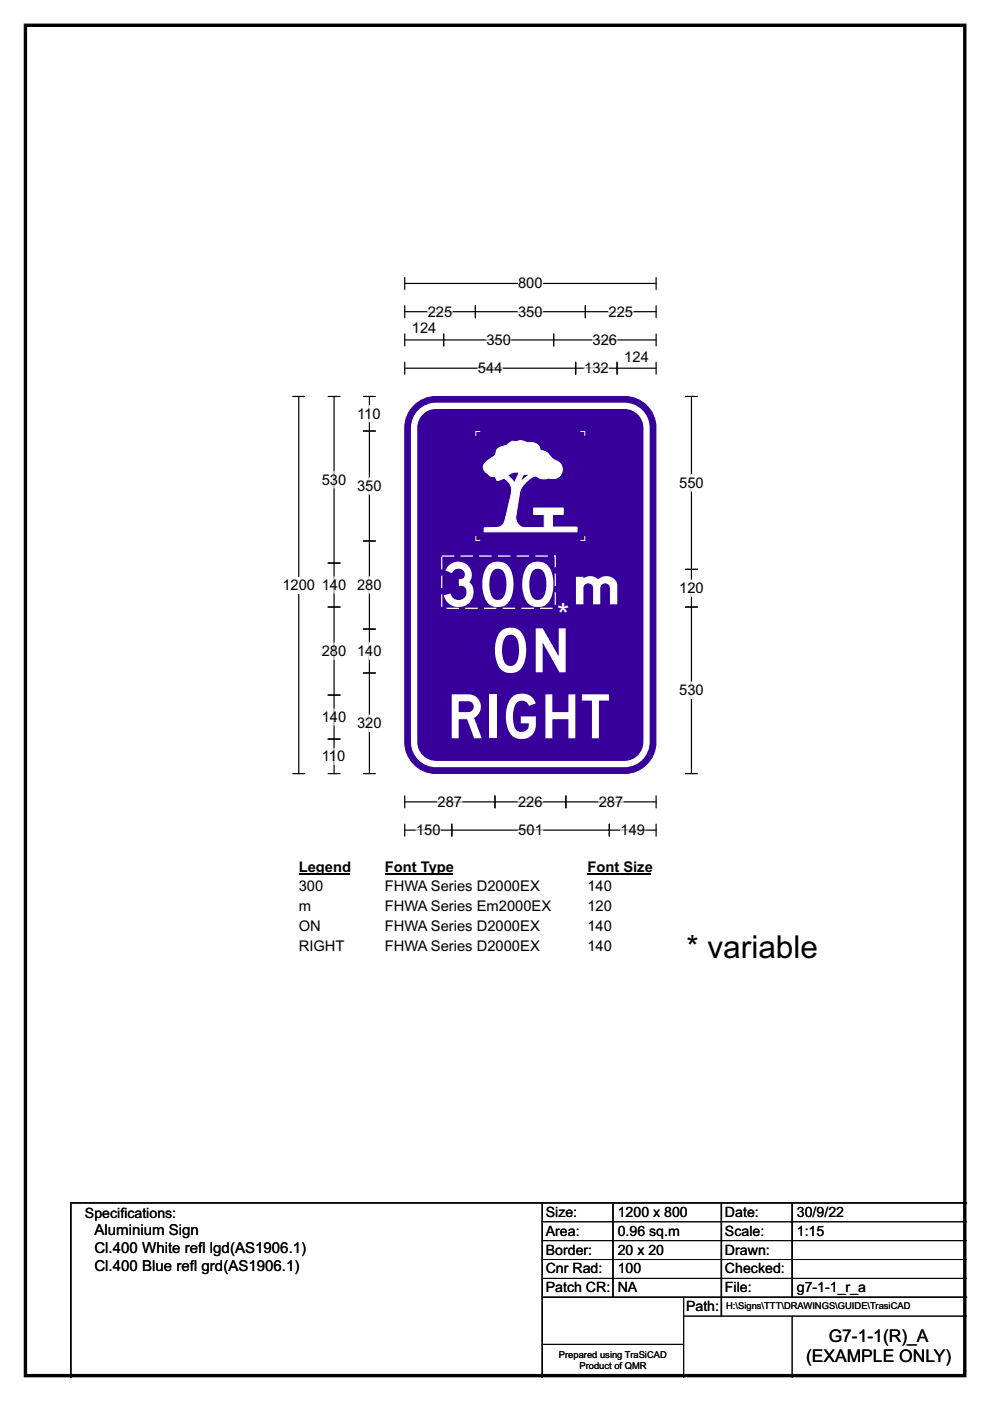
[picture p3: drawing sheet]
<svg xmlns="http://www.w3.org/2000/svg" width="210mm" height="297mm" viewBox="0 0 210 297" stroke-linecap="round" stroke-linejoin="round" font-family="sans-serif">
<path d="M5.4 5.4h199.2v286.3h-199.2z" fill="none" stroke="#000" stroke-width=".72"/>
<path d="M85.8 58.8v2.6M139.2 58.8v2.6M85.8 60.1h53.4" fill="none" stroke="#000" stroke-width=".25"/>
<path d="M109.9 58.4h5.2v3.5h-5.2z" fill="#fff"/>
<g fill="none" stroke="#000" stroke-width=".25">
<path d="M85.8 66.1h53.4M85.8 64.8v2.6M85.8 70.8v2.5M85.8 76.8v2.5M85.8 72.1h53.4M85.8 78.1h53.4M94.1 70.8v2.5M100.8 64.8v2.6M117.4 70.8v2.5M122.1 76.8v2.5M124.2 64.8v2.6M130.9 76.8v2.5"/>
<path d="M139.2 70.8v2.5M139.2 76.8v2.5M139.2 64.8v2.6M62.1 84.1h2.5M63.4 84.1v79.9M62.1 164h2.5M85.8 168.7v2.6M85.8 174.7v2.6M85.8 170h53.4M85.8 176h53.4M95.8 174.7v2.6M105 168.7v2.6"/>
<path d="M120 168.7v2.6M129.2 174.7v2.6M139.2 168.7v2.6M139.2 174.7v2.6"/>
</g>
<g fill="none" stroke="#fff" stroke-width=".25">
<path d="M90.7 66.1h5.2M101.4 78.1h5.2M103.2 72.1h5.2M109.9 66.1h5.2M123.9 78.1h5.2M125.7 72.1h5.2M129.1 66.1h5.2M88.2 176h5.2M92.8 170h5.2M109.9 170h5.2M109.9 176h5.2M127 170h5.2"/>
<path d="M131.6 176h5.2"/>
</g>
<path d="M59.9 122.3h6.9v3.5h-6.9z" fill="#fff"/>
<g fill="none" stroke="#000" stroke-width=".25">
<path d="M69.6 84.1h2.5M70.9 84.1v79.9M77.1 84.1h2.5M77.1 91.4h2.5M78.4 84.1v79.9M145.4 84.1h2.5M146.7 84.1v79.9M69.6 119.4h2.5M77.1 114.7h2.5M69.6 128.7h2.5M77.1 133.4h2.5M145.4 128.7h2.5"/>
<path d="M145.4 120.7h2.5M69.6 147.4h2.5M69.6 156.7h2.5M77.1 142.7h2.5M69.6 164h2.5M77.1 164h2.5M145.4 164h2.5"/>
</g>
<g fill="none" stroke="#fff" stroke-width=".25">
<path d="M70.9 100v3.5M78.4 86v3.5M78.4 101.3v3.5M146.7 100.6v3.5M70.9 122.3v3.5M70.9 136.3v3.5M78.4 122.3v3.5M78.4 136.3v3.5M146.7 123v3.5M70.9 150.3v3.5M70.9 158.6v3.5M78.4 151.6v3.5"/>
<path d="M146.7 144.6v3.5"/>
</g>
<path d="M63.4 182h10.7v3.5h-10.7z" fill="#fff"/>
<path d="M63.4 185.3h10.7" fill="none" stroke="#000" stroke-width=".32"/>
<path d="M81.6 182h14.4v3.5h-14.4z" fill="#fff"/>
<path d="M81.6 185.3h14.4" fill="none" stroke="#000" stroke-width=".32"/>
<path d="M124.6 182h13.4v3.5h-13.4z" fill="#fff"/>
<path d="M124.6 185.3h13.4" fill="none" stroke="#000" stroke-width=".32"/>
<g fill="#fff">
<path d="M63.4 186.2h5.2v3.5h-5.2z"/>
<path d="M81.6 186.2h33.1v3.5h-33.1z"/>
<path d="M124.6 186.2h5.2v3.5h-5.2z"/>
<path d="M63.4 190.4h2.5v3.5h-2.5z"/>
<path d="M81.6 190.4h35.5v3.5h-35.5z"/>
<path d="M124.6 190.4h5.2v3.5h-5.2z"/>
<path d="M63.4 194.6h4.6v3.5h-4.6z"/>
<path d="M81.6 194.6h33.1v3.5h-33.1z"/>
<path d="M124.6 194.6h5.2v3.5h-5.2z"/>
<path d="M63.4 198.8h9.6v3.5h-9.6z"/>
<path d="M81.6 198.8h33.1v3.5h-33.1z"/>
<path d="M124.6 198.8h5.2v3.5h-5.2z"/>
</g>
<path d="M88.1 85.7a6.6 6.6 0 0 1 4.4-1.6h40a6.7 6.7 0 0 1 6.6 6.6v66.6a6.7 6.7 0 0 1-6.6 6.7h-40a6.7 6.7 0 0 1-6.7-6.7v-66.6a6.6 6.6 0 0 1 2.3-5z" fill-rule="evenodd" fill="#37009b" stroke="#37009b" stroke-width=".21"/>
<path d="M88.9 87.7a4.6 4.6 0 0 1 3.6-1.7h40a4.7 4.7 0 0 1 4.6 4.7v66.6a4.7 4.7 0 0 1-4.6 4.7h-40a4.7 4.7 0 0 1-4.7-4.7v-66.6a4.6 4.6 0 0 1 1.1-3z" fill="none" stroke="#fff" stroke-width="1.3"/>
<path d="M105.5 95.3l-.2 .4a1.24 1.24 0 0 1-.8 1.2 3.8 3.8 0 0 0-2 1.9 2.14 2.14 0 0 0 1.1 1.8l.5 .4 .9 .1 .2 .4a.41 .41 0 0 0 .3 .4 .41 .41 0 0 0 .5-.1l.6-.3a.53 .53 0 0 1 .8 .3 3.2 3.2 0 0 1 .8 3.8l-.7 3.3a3.7 3.7 0 0 1-1.4 2.8l-.6 .1-2.8 .1v.9h19.7v-1.1h-5.2v-2.6h2.3v-1.4h-6.3v1.4h2.2v2.8h-4.3a2.17 2.17 0 0 1-1.7-2.3l.9-5.4a4.8 4.8 0 0 1 3.3-3.3l.4 .2a2.22 2.22 0 0 0 2.1 .3 3.4 3.4 0 0 0 2.7-.5 2.05 2.05 0 0 0-1.1-3.4l-1.2-1a2.12 2.12 0 0 0-1.9-1 2.05 2.05 0 0 0-2.7-1.6 2.8 2.8 0 0 0-2.4-.3 1.85 1.85 0 0 0-2 .8l-1.6 .5zM107.6 100.8l1 .9 .5 .7 1-2.2h-.1a2.67 2.67 0 0 0-2.4 .6zM111 100.6l1.4-.1-2.1 1.8z" fill-rule="evenodd" fill="#fff"/>
<path d="M101.8 91.5h-.9v.8M105.5 95.3l1-.6a3.2 3.2 0 0 0 2-1.1h1a3.1 3.1 0 0 1 2.6 .3 1.94 1.94 0 0 1 2.5 1.6 2.39 2.39 0 0 1 2.2 1.4l.9 .6a2 2 0 0 1 1.5 2.5 2 2 0 0 1-2.5 1.4l-.7 .1a2.24 2.24 0 0 1-2.2-.5 1.81 1.81 0 0 0-1.6 .7 5.1 5.1 0 0 0-1.9 2.5l-.9 5.4a2.17 2.17 0 0 0 1.7 2.3h4.3v-2.8h-2.2v-1.4h6.3v1.4h-2.3v2.6h5.2v1.1h-19.7v-.9l2.7-.1a1.88 1.88 0 0 0 1.8-1.8l.7-3.1a6 6 0 0 0 .4-4.1l-.9-1a.75 .75 0 0 0-1.2-.1l-.2 .1a.41 .41 0 0 1-.5 .1 .41 .41 0 0 1-.3-.4l-.1-.3-.3-.2a1.47 1.47 0 0 1-1.5-.7 1.29 1.29 0 0 1-.6-1.9l1.3-1.2a1.61 1.61 0 0 0 1.3-1.5zM123.2 91.5h.8v.8M100.9 113.7v.9h.9M107.6 100.8l.2-.1a2.36 2.36 0 0 1 2.3-.5l-1 2.2-.5-.7zM111 100.6l1.4-.1-2.1 1.8zM124 113.7v.9h-.8" fill="none" stroke="#fff" stroke-width=".21"/>
<path d="M115 255v37M130 255v20M153 255v24M168 255v20M205 255h-190v37M115 275h90" fill="none" stroke="#000" stroke-width=".3"/>
<path d="M115 259h90M115 263h90M115 267h90M115 271h90M145 279h60M145 275v17M168 279v13M115 285h30" fill="none" stroke="#000" stroke-width=".21"/>
<path d="M93.7 117.9h24.1v11.1h-24.1z" fill="none" stroke="#fff" stroke-width=".26" stroke-dasharray="2.6 1.3" stroke-linecap="butt"/>
<g font-size="12.9" fill="#fff">
<text x="92.4" y="128.5">300</text>
<text x="104" y="142.5">ON</text>
<text x="94.7" y="156.5">RIGHT</text>
</g>
<text font-size="11.1" fill="#fff" x="120.6" y="128.1">m</text>
<text font-size="6.7" fill="#fefefe" x="118.2" y="132.7">*</text>
<text font-size="6.7" x="145.6" y="203.1">* variable</text>
<g font-size="3.7">
<text x="175.8" y="284.4">G7-1-1(R)_A</text>
<text x="171" y="288.9">(EXAMPLE ONLY)</text>
</g>
<g font-size="3.2">
<text x="20" y="261.9">Aluminium Sign</text>
<text x="20" y="265.8">Cl.400 White ref</text>
<text x="20" y="269.6">Cl.400 Blue ref</text>
<text x="40.3" y="269.6">l grd(AS1906.1)</text>
<text x="42" y="265.8">l lgd(AS1906.1)</text>
</g>
<g font-size="3.1">
<text x="109.9" y="61.2">800</text>
<text x="87.4" y="70.7">124</text>
<text x="90.7" y="67.1">225</text>
<text x="109.9" y="67.1">350</text>
<text x="129.1" y="67.1">225</text>
<text x="103.2" y="73.1">350</text>
<text x="125.7" y="73.1">326</text>
<text x="132.4" y="76.7">124</text>
<text x="101.4" y="79.1">544</text>
<text x="123.9" y="79.1">132</text>
<text x="75.7" y="88.8">110</text>
<text x="68.3" y="102.8">530</text>
<text x="75.7" y="104.1">350</text>
<text x="144.1" y="103.4">550</text>
<text x="59.9" y="125.1">1200</text>
<text x="68.3" y="125.1">140</text>
<text x="75.7" y="125.1">280</text>
<text x="144.1" y="125.8">120</text>
<text x="68.3" y="139.1">280</text>
<text x="75.7" y="139.1">140</text>
<text x="144.1" y="147.4">530</text>
<text x="68.3" y="153.1">140</text>
<text x="75.7" y="154.4">320</text>
<text x="68.3" y="161.4">110</text>
<text x="92.8" y="171.1">287</text>
<text x="109.9" y="171.1">226</text>
<text x="127" y="171.1">287</text>
<text x="88.2" y="177.1">150</text>
<text x="109.9" y="177.1">501</text>
<text x="131.6" y="177.1">149</text>
<text x="63.4" y="184.8">Legend</text>
<text x="81.6" y="184.8">Font Type</text>
<text x="124.6" y="184.8">Font Size</text>
<text x="63.4" y="189">300</text>
<text x="81.6" y="189">FHWA Series D2000EX</text>
<text x="124.6" y="189">140</text>
<text x="63.4" y="193.2">m</text>
<text x="63.4" y="197.4">ON</text>
<text x="81.6" y="193.2">FHWA Series Em2000EX</text>
<text x="81.6" y="197.4">FHWA Series D2000EX</text>
<text x="124.6" y="193.2">120</text>
<text x="124.6" y="197.4">140</text>
<text x="63.4" y="201.6">RIGHT</text>
<text x="81.6" y="201.6">FHWA Series D2000EX</text>
<text x="124.6" y="201.6">140</text>
</g>
<g font-size="3">
<text x="115.8" y="258">Size:</text>
<text x="131" y="258">1200 x 800</text>
<text x="153.8" y="258">Date:</text>
<text x="169" y="258">30/9/22</text>
<text x="18" y="258.2">Specif</text>
<text x="25.5" y="258.2">ications:</text>
<text x="115.8" y="262">Area:</text>
<text x="131" y="262">0.96 sq.m</text>
<text x="153.8" y="262">Scale:</text>
<text x="169" y="262">1:15</text>
<text x="115.8" y="266">Border:</text>
<text x="115.8" y="270">Cnr Rad:</text>
<text x="131" y="266">20 x 20</text>
<text x="131" y="270">100</text>
<text x="153.8" y="266">Drawn:</text>
<text x="153.8" y="270">Checked:</text>
<text x="115.8" y="274">Patch CR:</text>
<text x="131" y="274">NA</text>
<text x="153.8" y="274">File:</text>
<text x="169" y="274">g7-1-1_r_a</text>
<text x="145.5" y="278">Path:</text>
</g>
<g font-size="2">
<text x="154" y="277.6">H:\Signs\TTT\DRAWINGS\GUIDE\TrasiCAD</text>
<text x="118.5" y="287.8">Prepared using TraSiCAD</text>
<text x="122.9" y="290.2">Product of QMR</text>
</g>
</svg>
